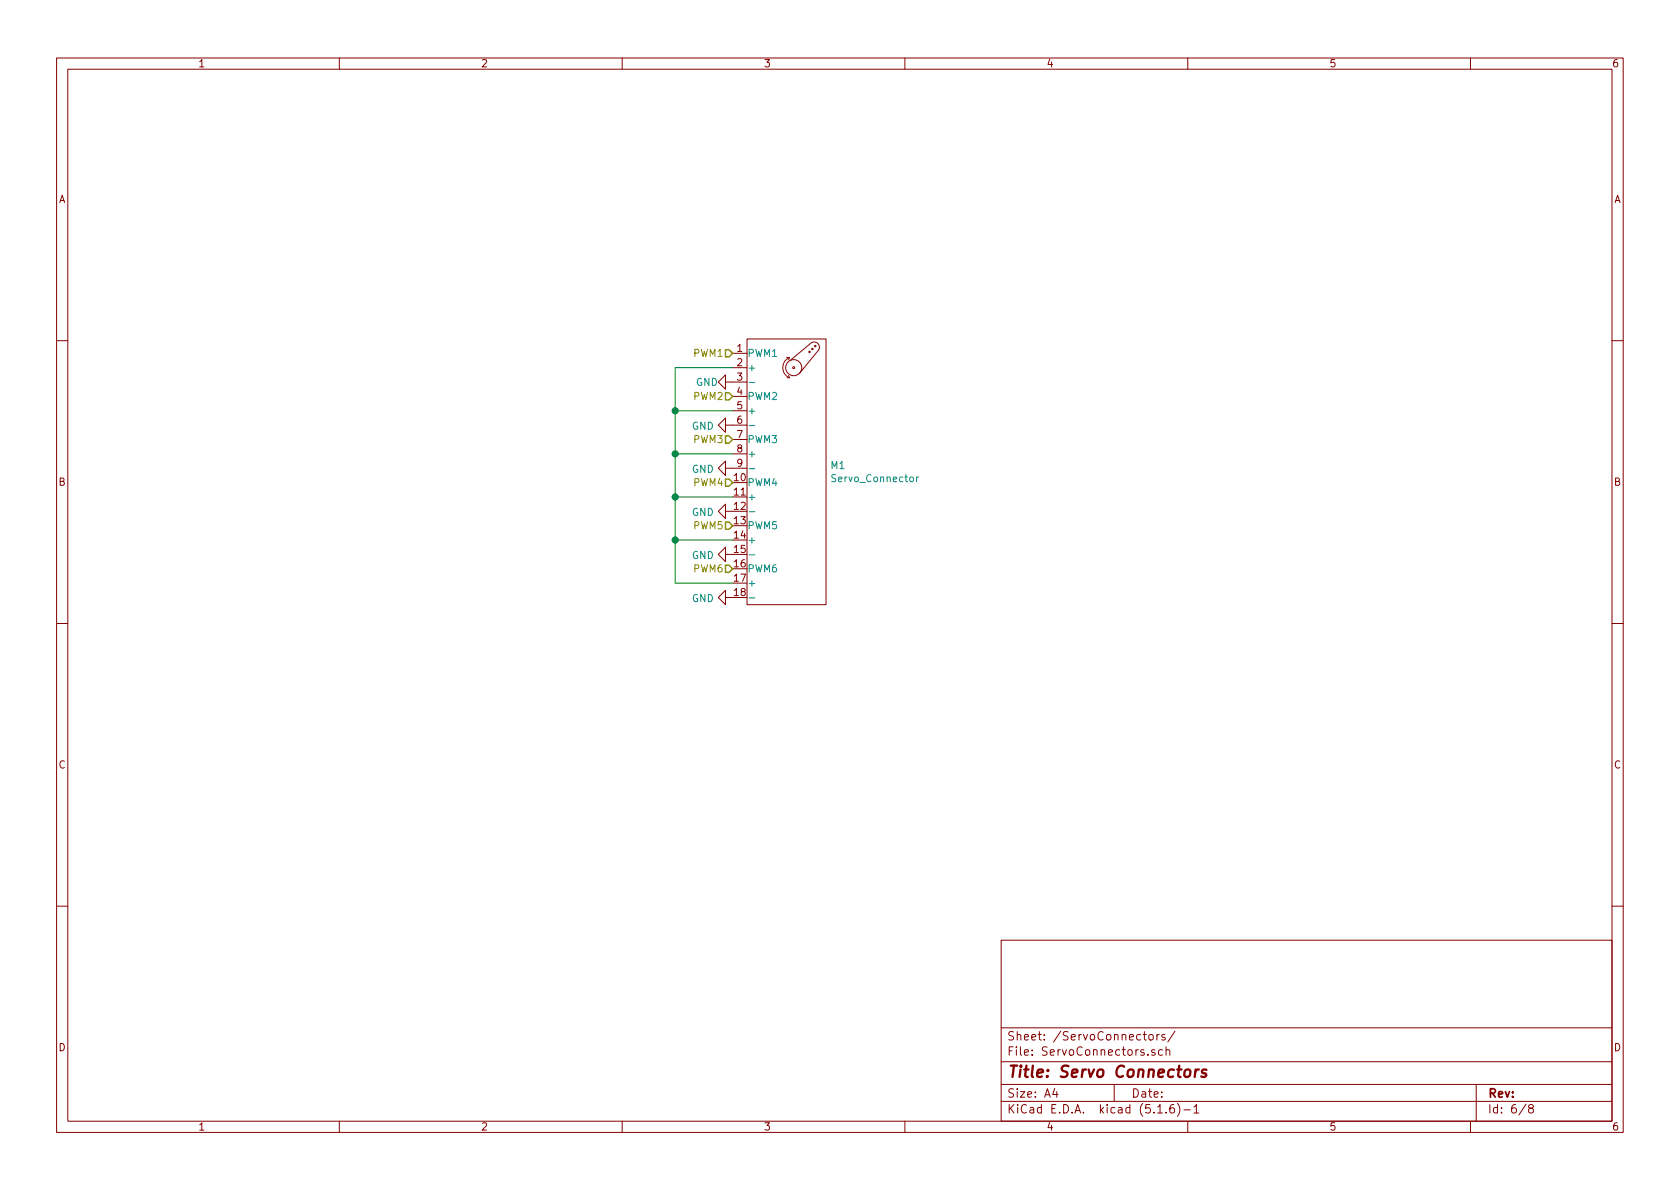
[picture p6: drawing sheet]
EESchema Schematic File Version 4
EELAYER 30 0
EELAYER END
$Descr A4 11693 8268
encoding utf-8
Sheet 6 8
Title "Servo Connectors"
Date ""
Rev ""
Comp ""
Comment1 ""
Comment2 ""
Comment3 ""
Comment4 ""
$EndDescr
$Comp
L power:GND #PWR022
U 1 1
P 5100 2950
F 0 "#PWR022" H 5100 2700 50  0001 C CNN
F 1 "GND" V 5105 2822 50  0000 R CNN
F 2 "" H 5100 2950 50  0001 C CNN
F 3 "" H 5100 2950 50  0001 C CNN
	1    5100 2950
	0    1    1    0   
$EndComp
$Comp
L power:GND #PWR021
U 1 1
P 5100 2650
F 0 "#PWR021" H 5100 2400 50  0001 C CNN
F 1 "GND" V 5100 2550 50  0000 R CNN
F 2 "" H 5100 2650 50  0001 C CNN
F 3 "" H 5100 2650 50  0001 C CNN
	1    5100 2650
	0    1    1    0   
$EndComp
$Comp
L power:GND #PWR023
U 1 1
P 5100 3250
F 0 "#PWR023" H 5100 3000 50  0001 C CNN
F 1 "GND" V 5105 3122 50  0000 R CNN
F 2 "" H 5100 3250 50  0001 C CNN
F 3 "" H 5100 3250 50  0001 C CNN
	1    5100 3250
	0    1    1    0   
$EndComp
$Comp
L power:GND #PWR024
U 1 1
P 5100 3550
F 0 "#PWR024" H 5100 3300 50  0001 C CNN
F 1 "GND" V 5105 3422 50  0000 R CNN
F 2 "" H 5100 3550 50  0001 C CNN
F 3 "" H 5100 3550 50  0001 C CNN
	1    5100 3550
	0    1    1    0   
$EndComp
$Comp
L power:GND #PWR025
U 1 1
P 5100 3850
F 0 "#PWR025" H 5100 3600 50  0001 C CNN
F 1 "GND" V 5105 3722 50  0000 R CNN
F 2 "" H 5100 3850 50  0001 C CNN
F 3 "" H 5100 3850 50  0001 C CNN
	1    5100 3850
	0    1    1    0   
$EndComp
$Comp
L power:GND #PWR026
U 1 1
P 5100 4150
F 0 "#PWR026" H 5100 3900 50  0001 C CNN
F 1 "GND" V 5105 4022 50  0000 R CNN
F 2 "" H 5100 4150 50  0001 C CNN
F 3 "" H 5100 4150 50  0001 C CNN
	1    5100 4150
	0    1    1    0   
$EndComp
Text HLabel 5100 2450 0    50   Input ~ 0
PWM1
Text HLabel 5100 2750 0    50   Input ~ 0
PWM2
Text HLabel 5100 3050 0    50   Input ~ 0
PWM3
Text HLabel 5100 3350 0    50   Input ~ 0
PWM4
Text HLabel 5100 3650 0    50   Input ~ 0
PWM5
Text HLabel 5100 3950 0    50   Input ~ 0
PWM6
$Comp
L ServoConnector3_6:Servo_Connector M1
U 1 1
P 5400 2550
F 0 "M1" H 5778 1871 50  0000 L CNN
F 1 "Servo_Connector" H 5778 1780 50  0000 L CNN
F 2 "" H 5400 2360 50  0001 C CNN
F 3 "http://forums.parallax.com/uploads/attachments/46831/74481.png" H 5400 2360 50  0001 C CNN
	1    5400 2550
	1    0    0    -1  
$EndComp
Wire Wire Line
	5100 2550 4700 2550
Wire Wire Line
	4700 2550 4700 2850
Wire Wire Line
	4700 2850 5100 2850
Wire Wire Line
	4700 2850 4700 3150
Wire Wire Line
	4700 3150 5100 3150
Connection ~ 4700 2850
Wire Wire Line
	4700 3150 4700 3450
Wire Wire Line
	4700 3450 5100 3450
Connection ~ 4700 3150
Wire Wire Line
	4700 3450 4700 3750
Wire Wire Line
	4700 3750 5100 3750
Connection ~ 4700 3450
Wire Wire Line
	4700 3750 4700 4050
Wire Wire Line
	4700 4050 5100 4050
Connection ~ 4700 3750
$EndSCHEMATC
